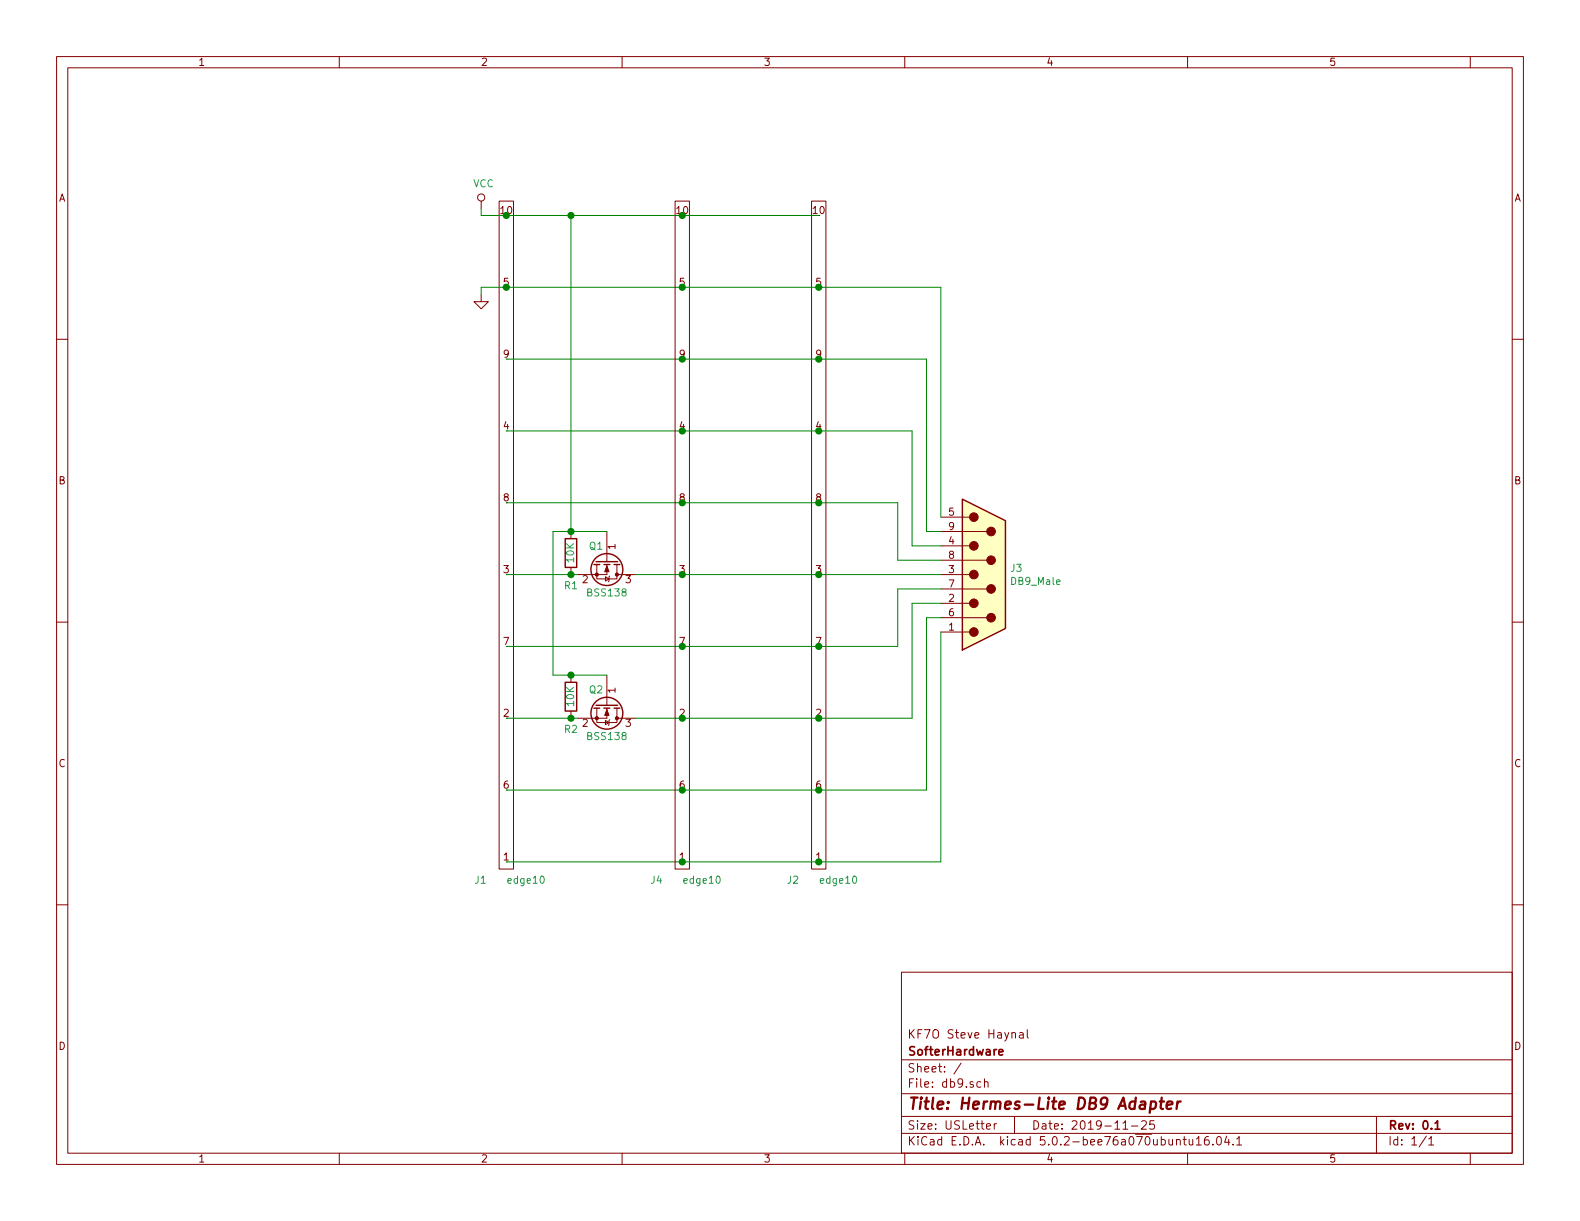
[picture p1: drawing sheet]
EESchema Schematic File Version 4
LIBS:db9-cache
EELAYER 26 0
EELAYER END
$Descr USLetter 11000 8500
encoding utf-8
Sheet 1 1
Title "Hermes-Lite DB9 Adapter"
Date "2019-11-25"
Rev "0.1"
Comp "SofterHardware"
Comment1 "KF7O Steve Haynal"
Comment2 ""
Comment3 ""
Comment4 ""
$EndDescr
$Comp
L hermeslite:R R2
U 1 1
P 3975 4850
F 0 "R2" H 3975 4625 50  0000 C CNN
F 1 "10K" V 3975 4850 50  0000 C CNN
F 2 "HERMESLITE:SMD-0805" V 3905 4850 50  0001 C CNN
F 3 "" H 3975 4850 50  0001 C CNN
	1    3975 4850
	-1   0    0    -1  
$EndComp
$Comp
L Transistor_FET:BSS138 Q2
U 1 1
P 4225 4900
F 0 "Q2" V 4125 4825 50  0000 C CNN
F 1 "BSS138" V 4450 4900 50  0000 C CNN
F 2 "Package_TO_SOT_SMD:SOT-23" H 4425 4825 50  0001 L CIN
F 3 "https://www.fairchildsemi.com/datasheets/BS/BSS138.pdf" H 4225 4900 50  0001 L CNN
	1    4225 4900
	0    1    1    0   
$EndComp
$Comp
L Connector:DB9_Male J3
U 1 1
P 6850 4000
F 0 "J3" H 7030 4046 50  0000 L CNN
F 1 "DB9_Male" H 7030 3955 50  0000 L CNN
F 2 "HERMESLITE:db9edge" H 6850 4000 50  0001 C CNN
F 3 " ~" H 6850 4000 50  0001 C CNN
	1    6850 4000
	1    0    0    -1  
$EndComp
$Comp
L hermeslite:edge10 J2
U 1 1
P 5700 6000
F 0 "J2" H 5475 5875 50  0000 L CNN
F 1 "edge10" H 5700 5875 50  0000 L CNN
F 2 "HERMESLITE:edge10" H 5700 6000 50  0001 C CNN
F 3 "" H 5700 6000 50  0001 C CNN
	1    5700 6000
	1    0    0    -1  
$EndComp
Wire Wire Line
	3975 4700 4225 4700
Wire Wire Line
	3975 5000 4025 5000
Wire Wire Line
	6550 4400 6550 6000
Wire Wire Line
	6550 6000 5700 6000
Wire Wire Line
	5700 5500 6450 5500
Wire Wire Line
	6450 5500 6450 4300
Wire Wire Line
	6450 4300 6550 4300
Wire Wire Line
	6550 4200 6350 4200
Wire Wire Line
	6350 4200 6350 5000
Wire Wire Line
	6350 5000 5700 5000
Wire Wire Line
	5700 4500 6250 4500
Wire Wire Line
	6250 4500 6250 4100
Wire Wire Line
	6250 4100 6550 4100
Wire Wire Line
	5700 4000 6550 4000
Wire Wire Line
	6550 3600 6550 2000
Wire Wire Line
	6550 2000 5700 2000
Wire Wire Line
	6550 3700 6450 3700
Wire Wire Line
	6450 3700 6450 2500
Wire Wire Line
	6450 2500 5700 2500
Wire Wire Line
	6550 3800 6350 3800
Wire Wire Line
	6350 3800 6350 3000
Wire Wire Line
	6350 3000 5700 3000
Wire Wire Line
	6550 3900 6250 3900
Wire Wire Line
	6250 3900 6250 3500
Wire Wire Line
	6250 3500 5700 3500
$Comp
L hermeslite:R R1
U 1 1
P 3975 3850
F 0 "R1" H 3975 3625 50  0000 C CNN
F 1 "10K" V 3975 3850 50  0000 C CNN
F 2 "HERMESLITE:SMD-0805" V 3905 3850 50  0001 C CNN
F 3 "" H 3975 3850 50  0001 C CNN
	1    3975 3850
	-1   0    0    -1  
$EndComp
$Comp
L Transistor_FET:BSS138 Q1
U 1 1
P 4225 3900
F 0 "Q1" V 4125 3825 50  0000 C CNN
F 1 "BSS138" V 4450 3900 50  0000 C CNN
F 2 "Package_TO_SOT_SMD:SOT-23" H 4425 3825 50  0001 L CIN
F 3 "https://www.fairchildsemi.com/datasheets/BS/BSS138.pdf" H 4225 3900 50  0001 L CNN
	1    4225 3900
	0    1    1    0   
$EndComp
Wire Wire Line
	3975 3700 4225 3700
Wire Wire Line
	3975 4000 4025 4000
Wire Wire Line
	4425 5000 4750 5000
Wire Wire Line
	4425 4000 4750 4000
$Comp
L hermeslite:edge10 J1
U 1 1
P 3525 6000
F 0 "J1" H 3300 5875 50  0000 L CNN
F 1 "edge10" H 3525 5875 50  0000 L CNN
F 2 "HERMESLITE:edge10" H 3525 6000 50  0001 C CNN
F 3 "" H 3525 6000 50  0001 C CNN
	1    3525 6000
	1    0    0    -1  
$EndComp
Wire Wire Line
	3525 1500 3975 1500
Wire Wire Line
	3525 2000 4750 2000
Wire Wire Line
	3525 2500 4750 2500
Wire Wire Line
	3525 3000 4750 3000
Wire Wire Line
	3525 3500 4750 3500
Wire Wire Line
	3525 4000 3975 4000
Connection ~ 3975 4000
Wire Wire Line
	3525 4500 4750 4500
Wire Wire Line
	3525 5000 3975 5000
Connection ~ 3975 5000
Wire Wire Line
	3525 5500 4750 5500
Wire Wire Line
	3525 6000 4750 6000
$Comp
L power:GNDS #PWR02
U 1 1
P 3350 2050
F 0 "#PWR02" H 3350 1800 50  0001 C CNN
F 1 "GNDS" H 3355 1877 50  0001 C CNN
F 2 "" H 3350 2050 50  0001 C CNN
F 3 "" H 3350 2050 50  0001 C CNN
	1    3350 2050
	1    0    0    -1  
$EndComp
$Comp
L power:VCC #PWR01
U 1 1
P 3350 1450
F 0 "#PWR01" H 3350 1300 50  0001 C CNN
F 1 "VCC" H 3367 1623 50  0000 C CNN
F 2 "" H 3350 1450 50  0001 C CNN
F 3 "" H 3350 1450 50  0001 C CNN
	1    3350 1450
	1    0    0    -1  
$EndComp
Wire Wire Line
	3350 1450 3350 1500
Wire Wire Line
	3350 1500 3525 1500
Connection ~ 3525 1500
Wire Wire Line
	3350 2050 3350 2000
Wire Wire Line
	3350 2000 3525 2000
Connection ~ 3525 2000
Wire Wire Line
	3975 3700 3975 1500
Connection ~ 3975 3700
Connection ~ 3975 1500
Wire Wire Line
	3975 1500 4750 1500
Wire Wire Line
	3975 4700 3850 4700
Wire Wire Line
	3850 4700 3850 3700
Wire Wire Line
	3850 3700 3975 3700
Connection ~ 3975 4700
$Comp
L hermeslite:edge10 J4
U 1 1
P 4750 6000
F 0 "J4" H 4525 5875 50  0000 L CNN
F 1 "edge10" H 4750 5875 50  0000 L CNN
F 2 "HERMESLITE:edge10" H 4750 6000 50  0001 C CNN
F 3 "" H 4750 6000 50  0001 C CNN
	1    4750 6000
	1    0    0    -1  
$EndComp
Wire Wire Line
	4750 6000 5700 6000
Connection ~ 4750 6000
Connection ~ 5700 6000
Wire Wire Line
	4750 5500 5700 5500
Connection ~ 4750 5500
Connection ~ 5700 5500
Wire Wire Line
	4750 5000 5700 5000
Connection ~ 4750 5000
Connection ~ 5700 5000
Wire Wire Line
	4750 4500 5700 4500
Connection ~ 4750 4500
Connection ~ 5700 4500
Wire Wire Line
	4750 4000 5700 4000
Connection ~ 4750 4000
Connection ~ 5700 4000
Wire Wire Line
	4750 3500 5700 3500
Connection ~ 4750 3500
Connection ~ 5700 3500
Wire Wire Line
	4750 3000 5700 3000
Connection ~ 4750 3000
Connection ~ 5700 3000
Wire Wire Line
	4750 2500 5700 2500
Connection ~ 4750 2500
Connection ~ 5700 2500
Wire Wire Line
	4750 2000 5700 2000
Connection ~ 4750 2000
Connection ~ 5700 2000
Wire Wire Line
	4750 1500 5700 1500
Connection ~ 4750 1500
$EndSCHEMATC
